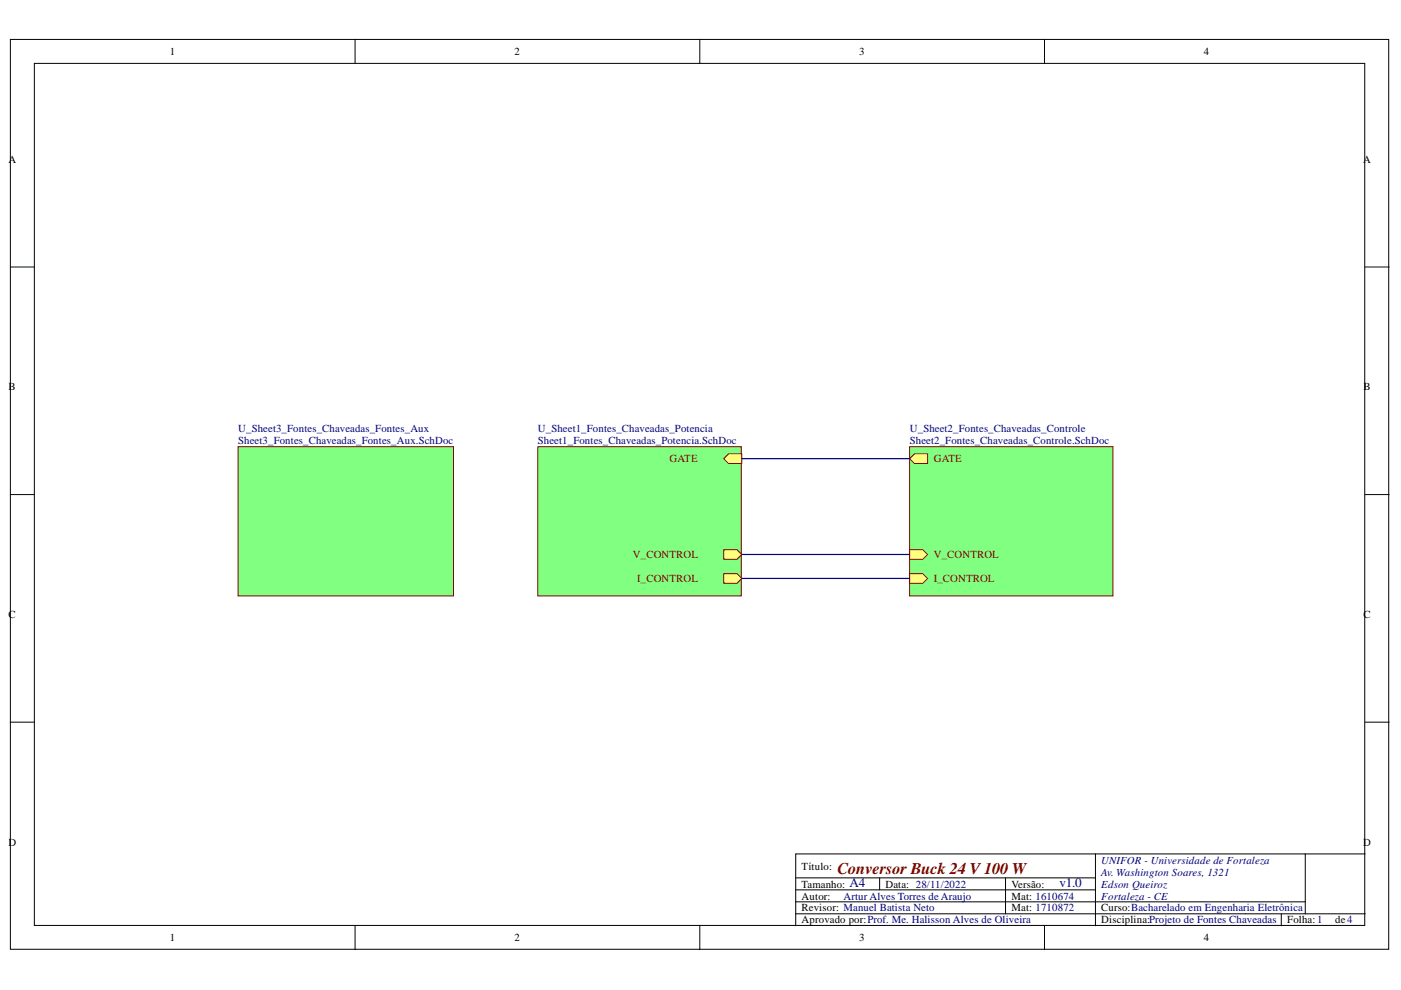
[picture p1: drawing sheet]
<svg xmlns="http://www.w3.org/2000/svg" width="297mm" height="210mm" viewBox="0 0 297 210" stroke-linecap="round" stroke-linejoin="round" font-family="sans-serif">
<g fill="#fff" stroke="#000" stroke-width=".21">
<path d="M2.2 8.4h292.2v192.9h-292.2z"/>
<path d="M7.3 13.4h282.1v182.8h-282.1z"/>
</g>
<g fill="none" stroke="#000" stroke-width=".21">
<path d="M75.3 8.4v5M148.4 8.4v5M221.5 8.4v5M2.2 56.6h5.1M289.5 56.6h5M2.2 104.9h5.1M289.5 104.9h5M2.2 153.1h5.1M289.5 153.1h5M75.3 196.3v5.1M148.4 196.3v5.1M168.7 186.1h63.6"/>
<path d="M168.7 193.8h120.8M168.7 188.7h63.6M168.7 191.2h108M186.5 186.1v2.6M213.2 186.1v7.7M221.5 196.3v5.1M232.3 181.1v15.2M271.7 193.8v2.5M276.7 181.1h-108v15.2M289.5 181.1h-12.8v12.7"/>
</g>
<path d="M114 94.7h43.2v31.6h-43.2z" fill="#80ff80" stroke="#800000" stroke-width=".21"/>
<path d="M153.5 121.6h2.7l1.1 1-1.1 1.1h-2.7z" fill-rule="evenodd" fill="#ffff80"/>
<path d="M153.5 121.6h2.7l1.1 1-1.1 1.1h-2.7z" fill="none" stroke="#800000" stroke-width=".21"/>
<path d="M153.5 97.2l1-1h2.8v2.1h-2.8z" fill-rule="evenodd" fill="#ffff80"/>
<path d="M153.5 97.2l1-1h2.8v2.1h-2.8z" fill="none" stroke="#800000" stroke-width=".21"/>
<path d="M153.5 116.5h2.7l1.1 1.1-1.1 1h-2.7z" fill-rule="evenodd" fill="#ffff80"/>
<path d="M153.5 116.5h2.7l1.1 1.1-1.1 1h-2.7z" fill="none" stroke="#800000" stroke-width=".21"/>
<path d="M192.9 94.7h43.1v31.6h-43.1z" fill="#80ff80" stroke="#800000" stroke-width=".21"/>
<path d="M192.9 121.6h2.8l1 1-1 1.1h-2.8z" fill-rule="evenodd" fill="#ffff80"/>
<path d="M192.9 121.6h2.8l1 1-1 1.1h-2.8z" fill="none" stroke="#800000" stroke-width=".21"/>
<path d="M192.9 97.2l1-1h2.8v2.1h-2.8z" fill-rule="evenodd" fill="#ffff80"/>
<path d="M192.9 97.2l1-1h2.8v2.1h-2.8z" fill="none" stroke="#800000" stroke-width=".21"/>
<path d="M192.9 116.5h2.8l1 1.1-1 1h-2.8z" fill-rule="evenodd" fill="#ffff80"/>
<path d="M192.9 116.5h2.8l1 1.1-1 1h-2.8z" fill="none" stroke="#800000" stroke-width=".21"/>
<path d="M50.5 94.7h45.7v31.6h-45.7z" fill="#80ff80" stroke="#800000" stroke-width=".21"/>
<path d="M157.3 97.2h35.6M157.3 117.6h35.6M157.3 122.6h35.6" fill="none" stroke="#000080" stroke-width=".25"/>
<text font-size="3.5" fill="#800000" x="177.6" y="185.4">Conversor Buck 24 V 100 W</text>
<g font-size="2.8" fill="#000080">
<text x="180.1" y="188.1">A4</text>
<text x="224.6" y="188.1">v1.0</text>
</g>
<g font-size="2.3">
<text x="36" y="11.7">1</text>
<text x="109.1" y="11.7">2</text>
<text x="182.1" y="11.7">3</text>
<text x="255.2" y="11.7">4</text>
<text x="1.8" y="34.5">A</text>
<text x="289" y="34.5">A</text>
<text x="1.8" y="82.8">B</text>
<text x="289.1" y="82.8">B</text>
<text x="1.8" y="131">C</text>
<text x="289.1" y="131">C</text>
<text x="1.8" y="179.3">D</text>
<text x="289" y="179.3">D</text>
<text x="170" y="184.4">Título:</text>
<text x="170" y="188.2">Tamanho:</text>
<text x="170" y="190.7">Autor:</text>
<text x="187.7" y="188.2">Data: 28/11/2022</text>
<text x="214.5" y="188.2">Versão:</text>
<text x="214.5" y="190.7">Mat: 1610674</text>
<text x="170" y="193.3">Revisor: Manuel Batista Neto</text>
<text x="170" y="195.8">Aprovado por:Prof. Me. Halisson Alves de Oliveira</text>
<text x="214.5" y="193.3">Mat: 1710872</text>
<text x="233.5" y="195.8">Disciplina:Projeto de Fontes Chaveadas</text>
<text x="233.5" y="193.3">Curso:Bacharelado em Engenharia Eletrônica</text>
<text x="272.9" y="195.8">Folha:1</text>
<text x="283.1" y="195.8">de4</text>
<text x="36" y="199.6">1</text>
<text x="109.1" y="199.6">2</text>
<text x="182.1" y="199.6">3</text>
<text x="255.2" y="199.6">4</text>
</g>
<g font-size="2.3" fill="#000080">
<text x="50.5" y="91.6">U_Sheet3_Fontes_Chaveadas_Fontes_Aux</text>
<text x="50.5" y="94.2">Sheet3_Fontes_Chaveadas_Fontes_Aux.SchDoc</text>
<text x="114" y="91.6">U_Sheet1_Fontes_Chaveadas_Potencia</text>
<text x="114" y="94.2">Sheet1_Fontes_Chaveadas_Potencia.SchDoc</text>
<text x="192.9" y="91.6">U_Sheet2_Fontes_Chaveadas_Controle</text>
<text x="192.9" y="94.2">Sheet2_Fontes_Chaveadas_Controle.SchDoc</text>
<text x="233.5" y="183.1">UNIFOR - Universidade de Fortaleza</text>
<text x="233.5" y="185.6">Av. Washington Soares, 1321</text>
<text x="178.8" y="190.7">Artur Alves Torres de Araujo</text>
<text x="233.5" y="188.2">Edson Queiroz</text>
<text x="233.5" y="190.7">Fortaleza - CE</text>
</g>
<g font-size="2.3" fill="#800000">
<text x="142" y="98">GATE</text>
<text x="198" y="98">GATE</text>
<text x="134.2" y="118.4">V_CONTROL</text>
<text x="198" y="118.4">V_CONTROL</text>
<text x="135.1" y="123.4">I_CONTROL</text>
<text x="198" y="123.4">I_CONTROL</text>
</g>
</svg>
